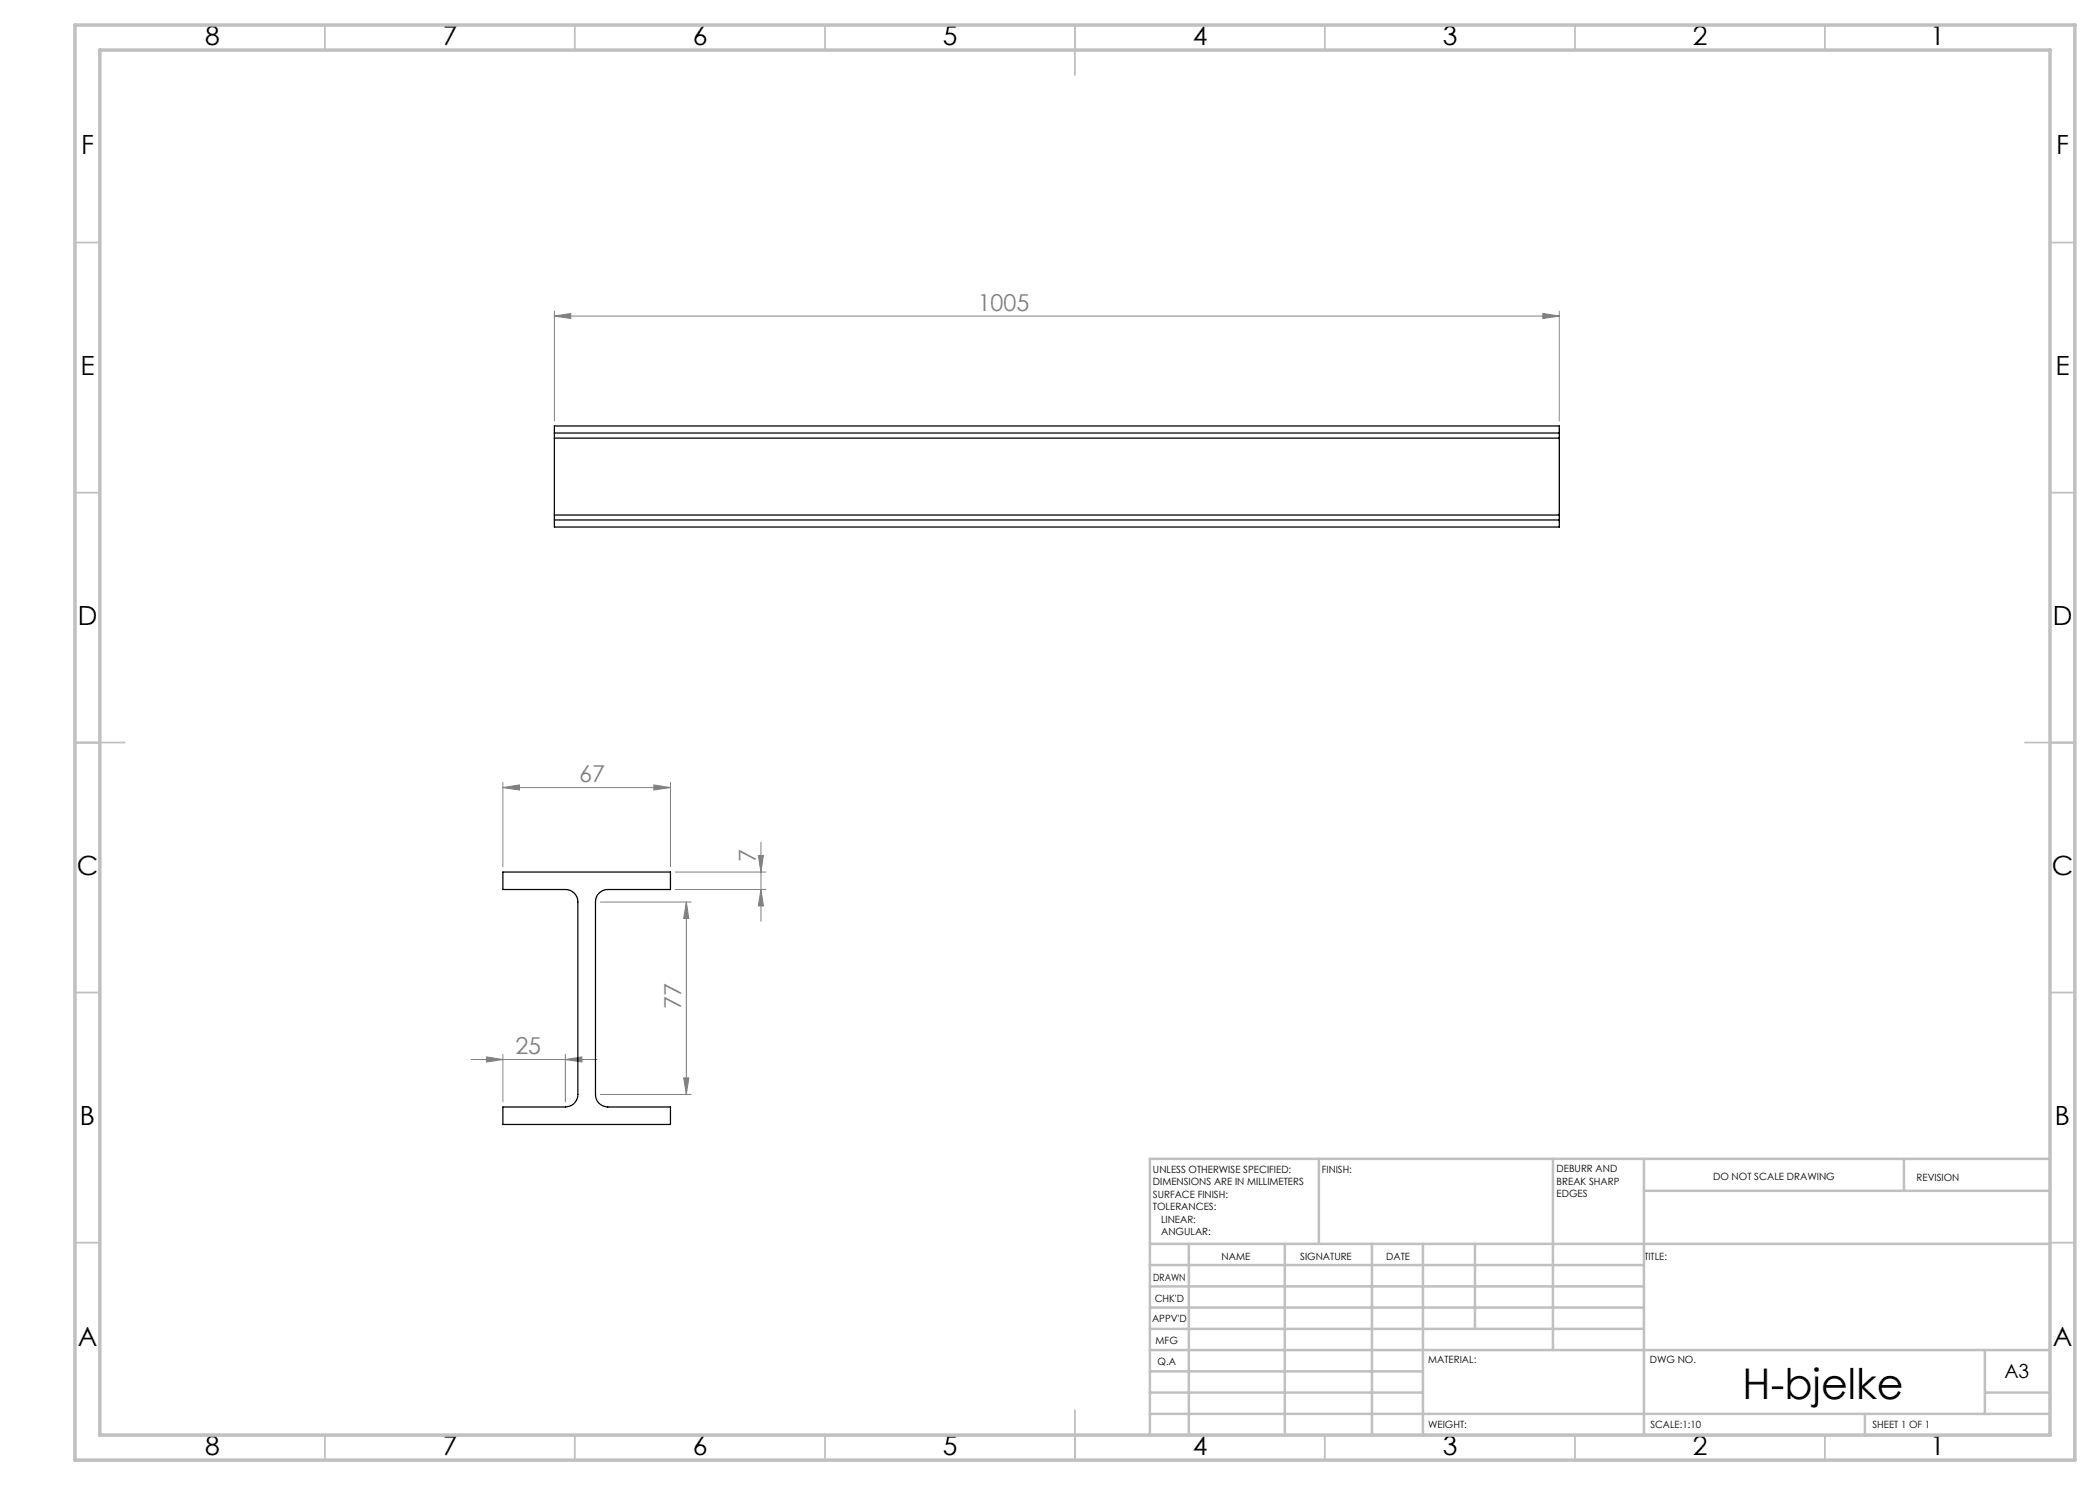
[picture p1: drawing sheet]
<svg xmlns="http://www.w3.org/2000/svg" width="420mm" height="297mm" viewBox="0 0 420 297" stroke-linecap="round" stroke-linejoin="round" font-family="sans-serif">
<g fill="none" stroke="#808080" stroke-width=".2">
<path d="M110.9 63.2l3.3-.5v1zM110.9 62.2v22M110.9 63.2h201M308.6 62.7l3.3 .5-3.3 .5zM311.9 62.2v22M100.6 157.5l3.3-.5v1zM100.6 156.5v16.9M100.6 157.5h33.5M130.8 157l3.3 .5-3.3 .5zM134.1 156.5v16.9M135.1 174.4h18.1M135.1 177.9h18.1"/>
<path d="M151.7 171.1h1l-.5 3.3zM152.2 177.9l.5 3.3h-1zM152.2 168.4v15.9M120.1 180.4h18.2M137.3 180.4v38.5M137.3 180.4l.5 3.3h-1.1zM94.2 211.9h25.2M97.3 211.4l3.3 .5-3.3 .5zM100.6 210.9v9.5M113.1 211.9l3.3-.5v1zM113.1 210.9v9.5M120.1 218.9h18.2"/>
<path d="M136.7 215.6h1.1l-.5 3.3z"/>
</g>
<g fill="none" stroke="#c0c0c0" stroke-width=".35">
<path d="M65 5v5M115 5v5M165 5v5M215 5v10M265 5v5M315 5v5M365 5v5M15 48.5h5M410 48.5h5M15 98.5h5M410 98.5h5M15 148.5h10"/>
<path d="M405 148.5h10M15 198.5h5M410 198.5h5M15 248.5h5M410 248.5h5M65 287v5M115 287v5M165 287v5M215 282v10M265 287v5M315 287v5M365 287v5"/>
</g>
<g fill="none" stroke="#c0c0c0" stroke-width=".5">
<path d="M263.8 231.8v17M310.6 231.8v38.2M328.8 231.8v55.2M328.8 238.2h81.2M380.8 231.8v6.4M410 231.8h-180v55.2M230 248.8h180M230 257.3h98.8M230 253h98.8M237.8 248.8v38.2M257 248.8v38.2M274.4 248.8v38.2"/>
<path d="M284.6 248.8v38.2M295 248.8v17M230 265.8h98.8M230 261.5h98.8M230 278.5h54.6M230 274.3h54.6M230 270h180M397 278.5h13M397 270v12.8M230 282.8h180M373 282.8v4.2"/>
</g>
<path d="M15 5h400v287h-400zM20 10h390v277h-390z" fill="none" stroke="#c0c0c0" stroke-width=".7"/>
<g fill="#808080">
<path d="M308.6 62.7l3.3 .5-3.3 .5zM110.9 63.2l3.3-.5v1z"/>
<path d="M100.6 157.5l3.3-.5v1zM130.8 157l3.3 .5-3.3 .5z"/>
<path d="M97.3 211.4l3.3 .5-3.3 .5zM113.1 211.9l3.3-.5v1z"/>
<path d="M151.7 171.1h1l-.5 3.3zM152.2 177.9l.5 3.3h-1zM137.3 180.4l.5 3.3h-1.1zM136.7 215.6h1.1l-.5 3.3z"/>
</g>
<g fill="none" stroke="#000" stroke-width=".25">
<path d="M110.9 86.6v1M110.9 86.6v-1.4h201v1.4M110.9 87.6v15.4M110.9 86.6h201M110.9 87.6h201M311.9 86.6v1M311.9 87.6v15.4M110.9 103v1M110.9 104h201M110.9 104v1.4h201v-1.4M110.9 103h201M311.9 103v1"/>
<path d="M100.6 174.4h33.5v3.5h-12.5a2.47 2.47 0 0 0-2.5 2.5v38.5a2.47 2.47 0 0 0 2.5 2.5h12.5v3.5h-33.5v-3.5h12.5a2.47 2.47 0 0 0 2.5-2.5v-38.5a2.47 2.47 0 0 0-2.5-2.5h-12.5z"/>
</g>
<text font-size="8.5" x="348.5" y="279.7">H-bjelke</text>
<g font-size="5.3">
<text x="41" y="9">8</text>
<text x="88.5" y="9">7</text>
<text x="138.5" y="9">6</text>
<text x="188.5" y="9">5</text>
<text x="238.5" y="9">4</text>
<text x="288.5" y="9">3</text>
<text x="338.5" y="9">2</text>
<text x="386" y="9">1</text>
<text x="16.2" y="30.7">F</text>
<text x="411.2" y="30.7">F</text>
<text x="16.1" y="75">E</text>
<text x="411.1" y="75">E</text>
<text x="15.5" y="125">D</text>
<text x="410.5" y="125">D</text>
<text x="15.4" y="175">C</text>
<text x="410.4" y="175">C</text>
<text x="16" y="225">B</text>
<text x="411" y="225">B</text>
<text x="15.5" y="269.2">A</text>
<text x="410.5" y="269.2">A</text>
<text x="41" y="291">8</text>
<text x="88.5" y="291">7</text>
<text x="138.5" y="291">6</text>
<text x="188.5" y="291">5</text>
<text x="238.5" y="291">4</text>
<text x="288.5" y="291">3</text>
<text x="338.5" y="291">2</text>
<text x="386" y="291">1</text>
</g>
<g font-size="4.7" fill="#808080">
<text x="195.5" y="62.2">1005</text>
<text x="115.8" y="156.5">67</text>
<text x="151.2" y="172.3" transform="rotate(-90 151.2 172.3)">7</text>
<text x="136.3" y="201.7" transform="rotate(-90 136.3 201.7)">77</text>
<text x="103.1" y="210.9">25</text>
</g>
<text font-size="3.9" x="400.9" y="275.5">A3</text>
<g font-size="2">
<text x="230.6" y="234.6">UNLESS OTHERWISE SPECIFIED:</text>
<text x="230.6" y="237.1">DIMENSIONS ARE IN MILLIMETERS</text>
<text x="230.6" y="239.6">SURFACE FINISH:</text>
<text x="264.4" y="234.6">FINISH:</text>
<text x="311.3" y="234.5">DEBURR AND</text>
<text x="311.3" y="237">BREAK SHARP</text>
<text x="311.3" y="239.5">EDGES</text>
<text x="342.6" y="236">DO NOT SCALE DRAWING</text>
<text x="383.3" y="236.2">REVISION</text>
<text x="230.6" y="242.1">TOLERANCES:</text>
<text x="232.2" y="244.6">LINEAR:</text>
<text x="232.2" y="247.1">ANGULAR:</text>
<text x="244.3" y="252">NAME</text>
<text x="260" y="251.9">SIGNATURE</text>
<text x="277.2" y="251.9">DATE</text>
<text x="328.9" y="251.9">TITLE:</text>
<text x="230.6" y="256.1">DRAWN</text>
<text x="230.9" y="260.3">CHK'D</text>
<text x="230.4" y="264.4">APPV'D</text>
<text x="231.1" y="268.8">MFG</text>
<text x="231.5" y="273">Q.A</text>
<text x="285.6" y="272.5">MATERIAL:</text>
<text x="330" y="272.5">DWG NO.</text>
<text x="285.6" y="285.5">WEIGHT:</text>
<text x="330.1" y="285.6">SCALE:1:10</text>
<text x="374.5" y="285.6">SHEET 1 OF 1</text>
</g>
</svg>
